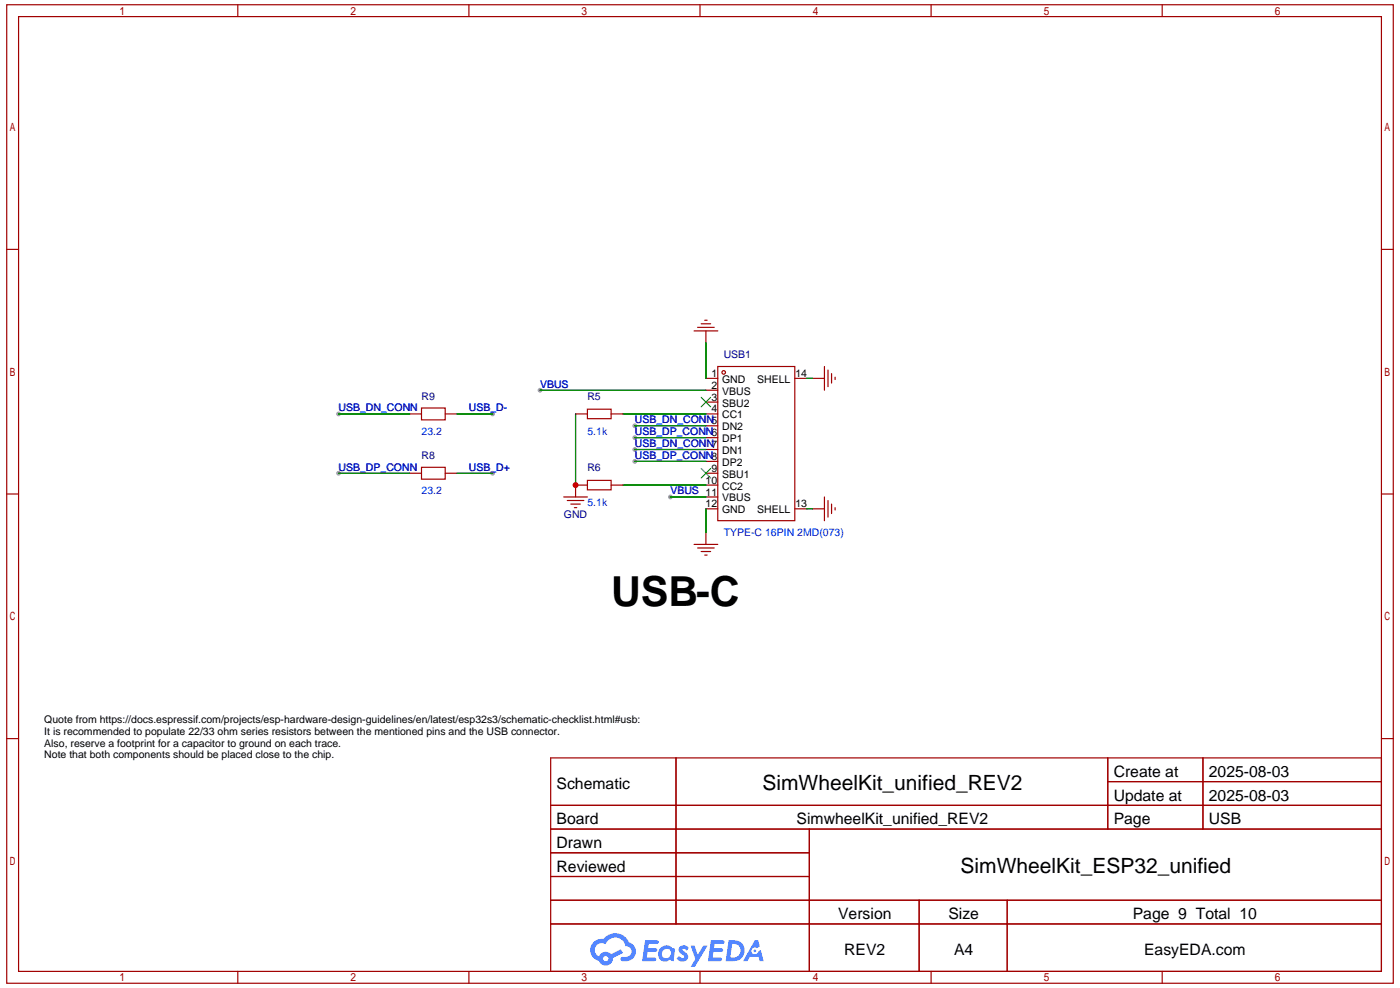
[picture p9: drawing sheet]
<svg xmlns="http://www.w3.org/2000/svg" width="297mm" height="210mm" viewBox="0 0 297 210" stroke-linecap="round" stroke-linejoin="round" font-family="sans-serif">
<g fill="#999">
<circle cx="134.8" cy="92.8" r=".5"/>
<circle cx="134.8" cy="97.9" r=".5"/>
<circle cx="134.8" cy="95.3" r=".5"/>
<circle cx="134.8" cy="90.3" r=".5"/>
<circle cx="142.3" cy="105.4" r=".5"/>
<circle cx="114.6" cy="82.8" r=".5"/>
<circle cx="104.6" cy="87.8" r=".5"/>
<circle cx="104.6" cy="100.4" r=".5"/>
<circle cx="71.9" cy="87.8" r=".5"/>
<circle cx="71.9" cy="100.4" r=".5"/>
</g>
<g fill="none" stroke="#a10000" stroke-width=".25">
<path d="M1.4 1h294.4v207.5h-294.4zM3.9 3.5h289.3v202.5h-289.3zM50.5 1v2.5M99.5 1v2.5M148.6 1v2.5M197.6 1v2.5M246.7 1v2.5M1.4 52.9h2.5M293.2 52.9h2.6M1.4 104.8h2.5M293.2 104.8h2.6M1.4 156.7h2.5"/>
<path d="M293.2 156.7h2.6M116.9 160.7h176.3v45.3h-176.3zM116.9 170.8h176.3M116.9 175.8h176.3M143.5 160.7v35.3M171.8 175.8v30.2M235.1 160.7v15.1M235.1 165.8h58.1M255.4 160.7v15.1M116.9 180.9h54.9M116.9 190.9h176.3M116.9 185.9h54.9"/>
<path d="M116.9 196h176.3M195.1 190.9v15.1M213.8 190.9v15.1M50.5 206v2.5M99.5 206v2.5M148.6 206v2.5M197.6 206v2.5M246.7 206v2.5"/>
</g>
<g fill="#5487ff">
<path d="M144.4 200.8a1.29 1.29 0 0 1 1.8 .2l-.4 .7a.54 .54 0 0 0-.9-.3l.1 .2a1.27 1.27 0 0 1 .8 2 1.52 1.52 0 0 1-2.2-.3l.5-.6 .8 .5a.31 .31 0 0 0 .4-.3 .31 .31 0 0 0-.3-.3 1.11 1.11 0 0 1-.6-1.8z"/>
<path d="M146.6 200.6h.8l.7 1.9 1.2-1.9h.9l-2.7 4.5h-.9l1-1.7z"/>
<path d="M136.9 199.4h1.7a1.29 1.29 0 0 1 1.2 .2 .39 .39 0 0 1-.4 .6h-1.7l-.1 .9h1.6a.39 .39 0 0 1 .3 .5 .39 .39 0 0 1-.4 .3h-1.6l-.2 1.2h1.3a.45 .45 0 0 1 .5 .1 .45 .45 0 0 1 .2 .5l-.4 .2h-2.6z"/>
<path d="M150.9 199.4h1.6a1.31 1.31 0 0 1 1.3 .2 .39 .39 0 0 1-.4 .6h-1.7l-.2 .9h1.7a.39 .39 0 0 1 .3 .5 .39 .39 0 0 1-.4 .3h-1.7l-.1 1.2h1.3a.45 .45 0 0 1 .5 .1 .45 .45 0 0 1 .1 .5l-.3 .2h-2.6z"/>
<path d="M160.2 199.4h.7l.4 1.4-.6 .3a.75 .75 0 0 0-1.1 .3 .75 .75 0 0 0 .4 1 .75 .75 0 0 0 1-.6l.5-.3 .6 2.4h-.8l-.3-1h-1.8l-.5 1h-1z"/>
<path d="M154.7 199.4l-.7 4.5h1.5a2.25 2.25 0 0 0 2.6-2.3 2.25 2.25 0 0 0-2.7-2.2zM155.4 200.2a1.49 1.49 0 0 1 1.8 1.5 1.49 1.49 0 0 1-1.9 1.4h-.3z"/>
<path d="M140.1 201.2a1.57 1.57 0 0 0-.1 2.2 1.57 1.57 0 0 0 2.2 .1l.8 .4 .3-2.5-.2-.3h-.4a1.58 1.58 0 0 0-2.6 .1zM140.8 201.6a.97 .97 0 0 1 1.6 .4 .97 .97 0 0 1-1 1.2 .93 .93 0 0 1-.9-.6 .93 .93 0 0 1 .3-1z"/>
<path d="M126 199.8a2.34 2.34 0 0 0 1.1 4 1.53 1.53 0 0 0 1.8 1 1.53 1.53 0 0 0 1.2-1.6l2.1-1.1-.4-.8-2.1 1.1a1.56 1.56 0 0 0-2.6 .4 1.48 1.48 0 0 1-.7-2 1.48 1.48 0 0 1 2.2-.5 2.21 2.21 0 0 1 2.2-1.4 2.21 2.21 0 0 1 2 1.8 1.15 1.15 0 0 1 1.2 1 1.15 1.15 0 0 1-1 1.3h-.7a.46 .46 0 0 0-.6 .3 .46 .46 0 0 0 .4 .6 2.15 2.15 0 0 0 2.5-1 2.15 2.15 0 0 0-.3-2.6l-.8-.4a3.2 3.2 0 0 0-5.4-.8l-1.1 .1zM128 203.3a.6 .6 0 0 1 1.2 0 .6 .6 0 0 1-1.2 0z"/>
<circle cx="160.2" cy="201.7" r=".28"/>
</g>
<g fill="none" stroke="#a10000" stroke-width=".25">
<path d="M147.3 70.2h5.1M148.1 69.4h3.5M148.8 68.7h2.1M149.6 67.9h.5M149.8 70.2v2.5M152.4 77.7h16.3v32.7h-16.3zM175 77.7v5.1M175.8 78.5v3.5M176.5 79.2v2.1M177.3 80v.5M87 87.8h2.5M89.5 86.5h5v2.6h-5z"/>
<path d="M89.5 99.1h5v2.5h-5zM94.5 87.8h2.5M122.2 87.8h2.5M124.7 86.8h5v2h-5zM129.7 87.8h2.5M149.8 80.2h2.6M149.8 82.8h2.6M149.8 85.3h2.6M149.8 87.8h2.6M149.8 90.3h2.6M149.8 92.8h2.6M149.8 95.3h2.6"/>
<path d="M149.8 97.9h2.6M168.7 80.2h2.5M172.5 80.2h2.5M87 100.4h2.5M94.5 100.4h2.5M119.7 105.4h5M120.4 106.2h3.5M121.2 106.9h2M121.9 107.7h.5M124.7 101.9h5v2h-5zM124.7 102.9h-2.5v2.5M129.7 102.9h2.5"/>
<path d="M147.3 115.5h5.1M148.1 116.2h3.5M148.8 117h2.1M149.6 117.7h.5M149.8 100.4h2.6M149.8 102.9h2.6M149.8 105.4h2.6M149.8 107.9h2.6M149.8 113v2.5M168.7 107.9h2.5M172.5 107.9h2.5M175 105.4v5"/>
<path d="M175.8 106.2v3.5M176.5 106.9v2M177.3 107.7v.5"/>
<circle cx="153.6" cy="79" r=".38"/>
</g>
<path d="M148.8 84.3l2.1 2M148.8 99.4l2.1 2M150.9 84.3l-2.1 2M150.9 99.4l-2.1 2" fill="none" stroke="#3c3" stroke-width=".25"/>
<g fill="none" stroke="#008700" stroke-width=".25">
<path d="M149.8 72.7v7.5M71.9 87.8h15.1M97 87.8h7.6M114.6 82.8h35.2M122.2 87.8v15.1M132.2 87.8h17.6M134.8 92.8h15M134.8 97.9h15M134.8 95.3h15M134.8 90.3h15M171.2 80.2h1.3M71.9 100.4h15.1"/>
<path d="M97 100.4h7.6M132.2 102.9h17.6M142.3 105.4h7.5M149.8 107.9v5.1M171.2 107.9h1.3"/>
</g>
<circle cx="122.2" cy="102.9" r=".63" fill="#c00"/>
<text font-size="8.8" x="129.7" y="128.4">USB-C</text>
<g font-size="4.5">
<text x="161.8" y="167.6">SimWheelKit_unified_REV2</text>
<text x="203.9" y="185.2">SimWheelKit_ESP32_unified</text>
</g>
<g font-size="3.3">
<text x="118.2" y="167.3">Schematic</text>
<text x="236.4" y="164.8">Create at</text>
<text x="256.6" y="164.8">2025-08-03</text>
<text x="236.4" y="169.8">Update at</text>
<text x="256.6" y="169.8">2025-08-03</text>
<text x="118.2" y="174.8">Board</text>
<text x="118.2" y="179.8">Drawn</text>
<text x="169.1" y="174.8">SimwheelKit_unified_REV2</text>
<text x="236.4" y="174.8">Page</text>
<text x="256.6" y="174.8">USB</text>
<text x="118.2" y="184.9">Reviewed</text>
<text x="177.9" y="194.9">Version</text>
<text x="201.3" y="194.9">Size</text>
<text x="240.5" y="194.9">Page 9 Total 10</text>
<text x="179.2" y="202.5">REV2</text>
<text x="202.5" y="202.5">A4</text>
<text x="242.9" y="202.5">EasyEDA.com</text>
</g>
<g font-size="2.2" fill="#000080">
<text x="153.6" y="75.9">USB1</text>
<text x="89.5" y="84.7">R9</text>
<text x="124.7" y="84.7">R5</text>
<text x="89.5" y="97.3">R8</text>
<text x="124.7" y="99.8">R6</text>
<text x="119.7" y="109.9">GND</text>
</g>
<g font-size="2.2" fill="#00f">
<text x="114.6" y="82.2">VBUS</text>
<text x="71.9" y="87.3">USB_DN_CONN</text>
<text x="99.5" y="87.3">USB_D-</text>
<text x="134.8" y="89.8">USB_DN_CONN5</text>
<text x="89.5" y="92.3">23.2</text>
<text x="124.7" y="92.3">5.1k</text>
<text x="134.8" y="92.3">USB_DP_CONN6</text>
<text x="134.8" y="94.8">USB_DN_CONN7</text>
<text x="71.9" y="99.8">USB_DP_CONN</text>
<text x="99.5" y="99.8">USB_D+</text>
<text x="134.8" y="97.3">USB_DP_CONN8</text>
<text x="89.5" y="104.9">23.2</text>
<text x="124.7" y="107.4">5.1k</text>
<text x="142.3" y="104.9">VBUS 11</text>
<text x="153.6" y="113.7">TYPE-C 16PIN 2MD(073)</text>
</g>
<g font-size="2.2">
<text x="151" y="79.9">1</text>
<text x="151" y="82.5">2</text>
<text x="153.3" y="81.2">GND</text>
<text x="153.3" y="83.7">VBUS</text>
<text x="160.7" y="81.2">SHELL</text>
<text x="168.8" y="79.9">14</text>
<text x="151" y="85">3</text>
<text x="151" y="87.5">4</text>
<text x="153.3" y="86.2">SBU2</text>
<text x="153.3" y="88.7">CC1</text>
<text x="153.3" y="91.3">DN2</text>
<text x="153.3" y="93.8">DP1</text>
<text x="151" y="100.1">9</text>
<text x="153.3" y="96.3">DN1</text>
<text x="153.3" y="98.8">DP2</text>
<text x="153.3" y="101.3">SBU1</text>
<text x="149.8" y="102.6">10</text>
<text x="149.8" y="107.6">12</text>
<text x="153.3" y="103.8">CC2</text>
<text x="153.3" y="106.4">VBUS</text>
<text x="168.8" y="107.6">13</text>
<text x="153.3" y="108.9">GND</text>
<text x="160.7" y="108.9">SHELL</text>
<text x="9.4" y="153.3">Quote from https://docs.espressif.com/projects/esp-hardware-design-guidelines/en/latest/esp32s3/schematic-checklist.html#usb:</text>
<text x="9.4" y="155.8">It is recommended to populate 22/33 ohm series resistors between the mentioned pins and the USB connector.</text>
<text x="9.4" y="158.3">Also, reserve a footprint for a capacitor to ground on each trace.</text>
<text x="9.4" y="160.9">Note that both components should be placed close to the chip.</text>
</g>
</svg>
